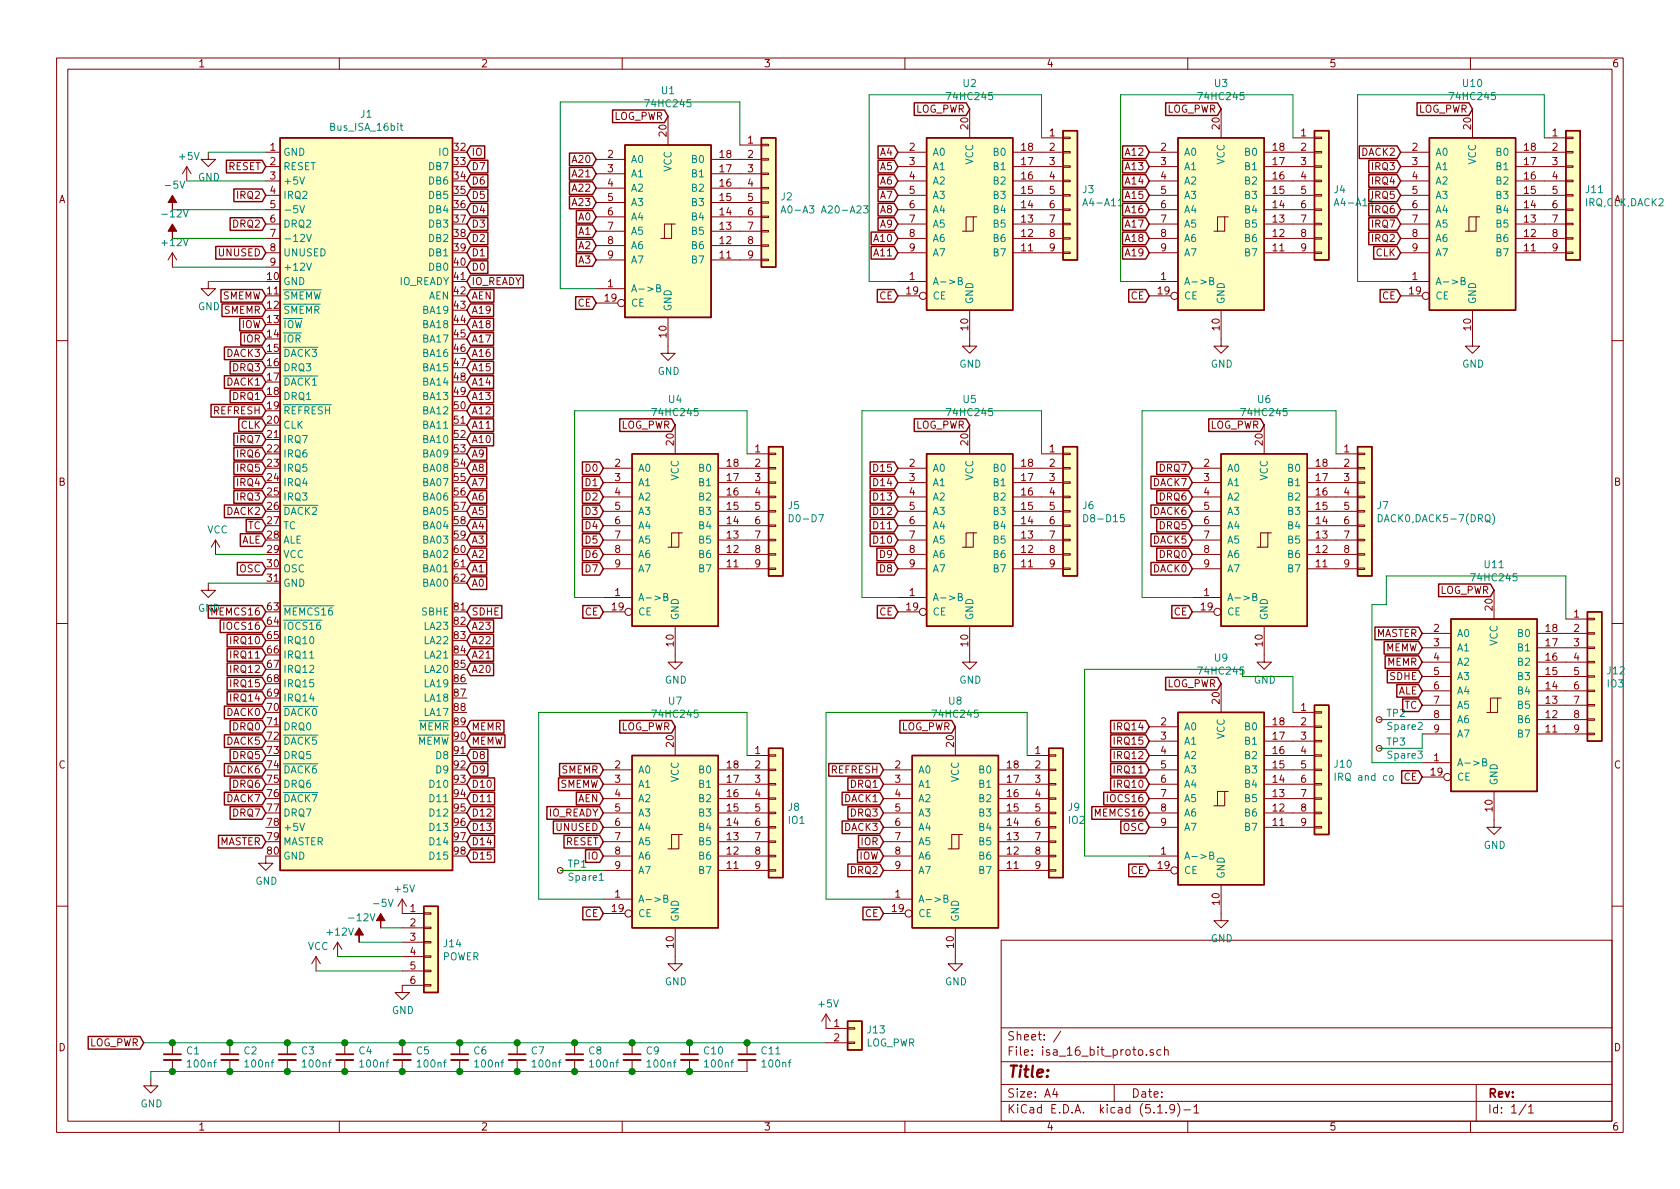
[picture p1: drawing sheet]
EESchema Schematic File Version 4
EELAYER 30 0
EELAYER END
$Descr A4 11693 8268
encoding utf-8
Sheet 1 1
Title ""
Date ""
Rev ""
Comp ""
Comment1 ""
Comment2 ""
Comment3 ""
Comment4 ""
$EndDescr
$Comp
L Connector:Bus_ISA_16bit J1
U 1 1
P 2550 3550
F 0 "J1" H 2550 6317 50  0000 C CNN
F 1 "Bus_ISA_16bit" H 2550 6226 50  0000 C CNN
F 2 "Connector_PCBEdge:BUS_AT" H 2550 3600 50  0001 C CNN
F 3 "https://en.wikipedia.org/wiki/Industry_Standard_Architecture" H 2550 3600 50  0001 C CNN
	1    2550 3550
	1    0    0    -1  
$EndComp
$Comp
L 74xx:74HC245 U1
U 1 1
P 4650 1600
F 0 "U1" H 4650 2581 50  0000 C CNN
F 1 "74HC245" H 4650 2490 50  0000 C CNN
F 2 "Package_DIP:DIP-20_W7.62mm_Socket" H 4650 1600 50  0001 C CNN
F 3 "http://www.ti.com/lit/gpn/sn74HC245" H 4650 1600 50  0001 C CNN
	1    4650 1600
	1    0    0    -1  
$EndComp
Text GLabel 3250 4050 2    50   Input ~ 0
A0
Text GLabel 3250 3950 2    50   Input ~ 0
A1
Text GLabel 3250 3850 2    50   Input ~ 0
A2
Text GLabel 3250 3750 2    50   Input ~ 0
A3
Text GLabel 3250 3650 2    50   Input ~ 0
A4
Text GLabel 3250 3550 2    50   Input ~ 0
A5
Text GLabel 3250 3450 2    50   Input ~ 0
A6
Text GLabel 3250 3350 2    50   Input ~ 0
A7
Text GLabel 3250 3250 2    50   Input ~ 0
A8
Text GLabel 3250 3150 2    50   Input ~ 0
A9
Text GLabel 3250 3050 2    50   Input ~ 0
A10
Text GLabel 3250 2950 2    50   Input ~ 0
A11
Text GLabel 3250 2850 2    50   Input ~ 0
A12
Text GLabel 3250 2750 2    50   Input ~ 0
A13
Text GLabel 3250 2650 2    50   Input ~ 0
A14
Text GLabel 3250 2550 2    50   Input ~ 0
A15
Text GLabel 3250 2450 2    50   Input ~ 0
A16
Text GLabel 3250 2350 2    50   Input ~ 0
A17
Text GLabel 3250 2250 2    50   Input ~ 0
A18
Text GLabel 3250 2150 2    50   Input ~ 0
A19
Text GLabel 3250 4650 2    50   Input ~ 0
A20
Text GLabel 3250 4550 2    50   Input ~ 0
A21
Text GLabel 3250 4450 2    50   Input ~ 0
A22
Text GLabel 3250 4350 2    50   Input ~ 0
A23
Text GLabel 4150 1500 0    50   Input ~ 0
A0
Text GLabel 4150 1600 0    50   Input ~ 0
A1
Text GLabel 4150 1700 0    50   Input ~ 0
A2
Text GLabel 4150 1800 0    50   Input ~ 0
A3
Text GLabel 6250 1050 0    50   Input ~ 0
A4
Text GLabel 6250 1150 0    50   Input ~ 0
A5
Text GLabel 6250 1250 0    50   Input ~ 0
A6
Text GLabel 6250 1350 0    50   Input ~ 0
A7
Text GLabel 6250 1450 0    50   Input ~ 0
A8
Text GLabel 6250 1550 0    50   Input ~ 0
A9
Text GLabel 6250 1650 0    50   Input ~ 0
A10
Text GLabel 6250 1750 0    50   Input ~ 0
A11
Text GLabel 8000 1050 0    50   Input ~ 0
A12
Text GLabel 8000 1150 0    50   Input ~ 0
A13
Text GLabel 8000 1250 0    50   Input ~ 0
A14
Text GLabel 8000 1350 0    50   Input ~ 0
A15
Text GLabel 8000 1450 0    50   Input ~ 0
A16
Text GLabel 8000 1550 0    50   Input ~ 0
A17
Text GLabel 8000 1650 0    50   Input ~ 0
A18
Text GLabel 8000 1750 0    50   Input ~ 0
A19
Text GLabel 4150 1100 0    50   Input ~ 0
A20
Text GLabel 4150 1200 0    50   Input ~ 0
A21
Text GLabel 4150 1300 0    50   Input ~ 0
A22
Text GLabel 4150 1400 0    50   Input ~ 0
A23
$Comp
L power:GND #PWR0101
U 1 1
P 1850 5950
F 0 "#PWR0101" H 1850 5700 50  0001 C CNN
F 1 "GND" H 1855 5777 50  0000 C CNN
F 2 "" H 1850 5950 50  0001 C CNN
F 3 "" H 1850 5950 50  0001 C CNN
	1    1850 5950
	1    0    0    -1  
$EndComp
$Comp
L power:GND #PWR0102
U 1 1
P 1450 4050
F 0 "#PWR0102" H 1450 3800 50  0001 C CNN
F 1 "GND" H 1455 3877 50  0000 C CNN
F 2 "" H 1450 4050 50  0001 C CNN
F 3 "" H 1450 4050 50  0001 C CNN
	1    1450 4050
	1    0    0    -1  
$EndComp
Wire Wire Line
	1850 4050 1450 4050
$Comp
L power:GND #PWR0103
U 1 1
P 1450 1050
F 0 "#PWR0103" H 1450 800 50  0001 C CNN
F 1 "GND" H 1455 877 50  0000 C CNN
F 2 "" H 1450 1050 50  0001 C CNN
F 3 "" H 1450 1050 50  0001 C CNN
	1    1450 1050
	1    0    0    -1  
$EndComp
Wire Wire Line
	1850 1050 1450 1050
$Comp
L power:GND #PWR0104
U 1 1
P 1450 1950
F 0 "#PWR0104" H 1450 1700 50  0001 C CNN
F 1 "GND" H 1455 1777 50  0000 C CNN
F 2 "" H 1450 1950 50  0001 C CNN
F 3 "" H 1450 1950 50  0001 C CNN
	1    1450 1950
	1    0    0    -1  
$EndComp
Wire Wire Line
	1850 1950 1450 1950
$Comp
L power:+5V #PWR0105
U 1 1
P 1300 1250
F 0 "#PWR0105" H 1300 1100 50  0001 C CNN
F 1 "+5V" H 1315 1423 50  0000 C CNN
F 2 "" H 1300 1250 50  0001 C CNN
F 3 "" H 1300 1250 50  0001 C CNN
	1    1300 1250
	1    0    0    -1  
$EndComp
Wire Wire Line
	1850 1250 1300 1250
$Comp
L power:-5V #PWR0106
U 1 1
P 1200 1450
F 0 "#PWR0106" H 1200 1550 50  0001 C CNN
F 1 "-5V" H 1215 1623 50  0000 C CNN
F 2 "" H 1200 1450 50  0001 C CNN
F 3 "" H 1200 1450 50  0001 C CNN
	1    1200 1450
	1    0    0    -1  
$EndComp
Wire Wire Line
	1850 1450 1200 1450
Wire Wire Line
	1850 1650 1200 1650
$Comp
L power:+12V #PWR0108
U 1 1
P 1200 1850
F 0 "#PWR0108" H 1200 1700 50  0001 C CNN
F 1 "+12V" H 1215 2023 50  0000 C CNN
F 2 "" H 1200 1850 50  0001 C CNN
F 3 "" H 1200 1850 50  0001 C CNN
	1    1200 1850
	1    0    0    -1  
$EndComp
Wire Wire Line
	1850 1850 1200 1850
$Comp
L power:GND #PWR0110
U 1 1
P 4650 2400
F 0 "#PWR0110" H 4650 2150 50  0001 C CNN
F 1 "GND" H 4655 2227 50  0000 C CNN
F 2 "" H 4650 2400 50  0001 C CNN
F 3 "" H 4650 2400 50  0001 C CNN
	1    4650 2400
	1    0    0    -1  
$EndComp
$Comp
L 74xx:74HC245 U2
U 1 1
P 6750 1550
F 0 "U2" H 6750 2531 50  0000 C CNN
F 1 "74HC245" H 6750 2440 50  0000 C CNN
F 2 "Package_DIP:DIP-20_W7.62mm_Socket" H 6750 1550 50  0001 C CNN
F 3 "http://www.ti.com/lit/gpn/sn74HC245" H 6750 1550 50  0001 C CNN
	1    6750 1550
	1    0    0    -1  
$EndComp
$Comp
L power:GND #PWR0111
U 1 1
P 6750 2350
F 0 "#PWR0111" H 6750 2100 50  0001 C CNN
F 1 "GND" H 6755 2177 50  0000 C CNN
F 2 "" H 6750 2350 50  0001 C CNN
F 3 "" H 6750 2350 50  0001 C CNN
	1    6750 2350
	1    0    0    -1  
$EndComp
$Comp
L 74xx:74HC245 U3
U 1 1
P 8500 1550
F 0 "U3" H 8500 2531 50  0000 C CNN
F 1 "74HC245" H 8500 2440 50  0000 C CNN
F 2 "Package_DIP:DIP-20_W7.62mm_Socket" H 8500 1550 50  0001 C CNN
F 3 "http://www.ti.com/lit/gpn/sn74HC245" H 8500 1550 50  0001 C CNN
	1    8500 1550
	1    0    0    -1  
$EndComp
$Comp
L power:GND #PWR0112
U 1 1
P 8500 2350
F 0 "#PWR0112" H 8500 2100 50  0001 C CNN
F 1 "GND" H 8505 2177 50  0000 C CNN
F 2 "" H 8500 2350 50  0001 C CNN
F 3 "" H 8500 2350 50  0001 C CNN
	1    8500 2350
	1    0    0    -1  
$EndComp
$Comp
L Connector_Generic:Conn_01x09 J2
U 1 1
P 5350 1400
F 0 "J2" H 5430 1442 50  0000 L CNN
F 1 "A0-A3 A20-A23" H 5430 1351 50  0000 L CNN
F 2 "Connector_PinHeader_2.54mm:PinHeader_1x09_P2.54mm_Vertical" H 5350 1400 50  0001 C CNN
F 3 "~" H 5350 1400 50  0001 C CNN
	1    5350 1400
	1    0    0    -1  
$EndComp
Text GLabel 3250 1850 2    50   Input ~ 0
D0
Text GLabel 3250 1750 2    50   Input ~ 0
D1
Text GLabel 3250 1650 2    50   Input ~ 0
D2
$Comp
L Connector_Generic:Conn_01x09 J3
U 1 1
P 7450 1350
F 0 "J3" H 7530 1392 50  0000 L CNN
F 1 "A4-A11" H 7530 1301 50  0000 L CNN
F 2 "Connector_PinHeader_2.54mm:PinHeader_1x09_P2.54mm_Vertical" H 7450 1350 50  0001 C CNN
F 3 "~" H 7450 1350 50  0001 C CNN
	1    7450 1350
	1    0    0    -1  
$EndComp
$Comp
L Connector_Generic:Conn_01x09 J4
U 1 1
P 9200 1350
F 0 "J4" H 9280 1392 50  0000 L CNN
F 1 "A4-A11" H 9280 1301 50  0000 L CNN
F 2 "Connector_PinHeader_2.54mm:PinHeader_1x09_P2.54mm_Vertical" H 9200 1350 50  0001 C CNN
F 3 "~" H 9200 1350 50  0001 C CNN
	1    9200 1350
	1    0    0    -1  
$EndComp
Text GLabel 3250 1550 2    50   Input ~ 0
D3
Text GLabel 3250 1450 2    50   Input ~ 0
D4
Text GLabel 3250 1350 2    50   Input ~ 0
D5
Text GLabel 3250 1250 2    50   Input ~ 0
D6
Text GLabel 3250 1150 2    50   Input ~ 0
D7
Text GLabel 4200 3250 0    50   Input ~ 0
D0
Text GLabel 4200 3350 0    50   Input ~ 0
D1
Text GLabel 4200 3450 0    50   Input ~ 0
D2
Text GLabel 4200 3550 0    50   Input ~ 0
D3
Text GLabel 4200 3650 0    50   Input ~ 0
D4
Text GLabel 4200 3750 0    50   Input ~ 0
D5
Text GLabel 4200 3850 0    50   Input ~ 0
D6
Text GLabel 4200 3950 0    50   Input ~ 0
D7
$Comp
L 74xx:74HC245 U4
U 1 1
P 4700 3750
F 0 "U4" H 4700 4731 50  0000 C CNN
F 1 "74HC245" H 4700 4640 50  0000 C CNN
F 2 "Package_DIP:DIP-20_W7.62mm_Socket" H 4700 3750 50  0001 C CNN
F 3 "http://www.ti.com/lit/gpn/sn74HC245" H 4700 3750 50  0001 C CNN
	1    4700 3750
	1    0    0    -1  
$EndComp
$Comp
L power:GND #PWR0113
U 1 1
P 4700 4550
F 0 "#PWR0113" H 4700 4300 50  0001 C CNN
F 1 "GND" H 4705 4377 50  0000 C CNN
F 2 "" H 4700 4550 50  0001 C CNN
F 3 "" H 4700 4550 50  0001 C CNN
	1    4700 4550
	1    0    0    -1  
$EndComp
$Comp
L Connector_Generic:Conn_01x09 J5
U 1 1
P 5400 3550
F 0 "J5" H 5480 3592 50  0000 L CNN
F 1 "D0-D7" H 5480 3501 50  0000 L CNN
F 2 "Connector_PinHeader_2.54mm:PinHeader_1x09_P2.54mm_Vertical" H 5400 3550 50  0001 C CNN
F 3 "~" H 5400 3550 50  0001 C CNN
	1    5400 3550
	1    0    0    -1  
$EndComp
$Comp
L 74xx:74HC245 U5
U 1 1
P 6750 3750
F 0 "U5" H 6750 4731 50  0000 C CNN
F 1 "74HC245" H 6750 4640 50  0000 C CNN
F 2 "Package_DIP:DIP-20_W7.62mm_Socket" H 6750 3750 50  0001 C CNN
F 3 "http://www.ti.com/lit/gpn/sn74HC245" H 6750 3750 50  0001 C CNN
	1    6750 3750
	1    0    0    -1  
$EndComp
$Comp
L power:GND #PWR0114
U 1 1
P 6750 4550
F 0 "#PWR0114" H 6750 4300 50  0001 C CNN
F 1 "GND" H 6755 4377 50  0000 C CNN
F 2 "" H 6750 4550 50  0001 C CNN
F 3 "" H 6750 4550 50  0001 C CNN
	1    6750 4550
	1    0    0    -1  
$EndComp
$Comp
L Connector_Generic:Conn_01x09 J6
U 1 1
P 7450 3550
F 0 "J6" H 7530 3592 50  0000 L CNN
F 1 "D8-D15" H 7530 3501 50  0000 L CNN
F 2 "Connector_PinHeader_2.54mm:PinHeader_1x09_P2.54mm_Vertical" H 7450 3550 50  0001 C CNN
F 3 "~" H 7450 3550 50  0001 C CNN
	1    7450 3550
	1    0    0    -1  
$EndComp
Text GLabel 3250 5250 2    50   Input ~ 0
D8
Text GLabel 3250 5350 2    50   Input ~ 0
D9
Text GLabel 3250 5450 2    50   Input ~ 0
D10
Text GLabel 3250 5550 2    50   Input ~ 0
D11
Text GLabel 3250 5650 2    50   Input ~ 0
D12
Text GLabel 3250 5750 2    50   Input ~ 0
D13
Text GLabel 3250 5850 2    50   Input ~ 0
D14
Text GLabel 3250 5950 2    50   Input ~ 0
D15
Text GLabel 6250 3950 0    50   Input ~ 0
D8
Text GLabel 6250 3850 0    50   Input ~ 0
D9
Text GLabel 6250 3750 0    50   Input ~ 0
D10
Text GLabel 6250 3650 0    50   Input ~ 0
D11
Text GLabel 6250 3550 0    50   Input ~ 0
D12
Text GLabel 6250 3450 0    50   Input ~ 0
D13
Text GLabel 6250 3350 0    50   Input ~ 0
D14
Text GLabel 6250 3250 0    50   Input ~ 0
D15
Text GLabel 9750 1650 0    50   Input ~ 0
IRQ2
Text GLabel 1850 1350 0    50   Input ~ 0
IRQ2
Text GLabel 6150 6050 0    50   Input ~ 0
DRQ2
Text GLabel 1850 1550 0    50   Input ~ 0
DRQ2
Text GLabel 1850 2550 0    50   Input ~ 0
DRQ3
Text GLabel 6150 5650 0    50   Input ~ 0
DRQ3
Text GLabel 1850 2750 0    50   Input ~ 0
DRQ1
Text GLabel 6150 5450 0    50   Input ~ 0
DRQ1
Text GLabel 1850 3050 0    50   Input ~ 0
IRQ7
Text GLabel 9750 1550 0    50   Input ~ 0
IRQ7
Text GLabel 1850 3150 0    50   Input ~ 0
IRQ6
Text GLabel 9750 1450 0    50   Input ~ 0
IRQ6
Text GLabel 1850 3250 0    50   Input ~ 0
IRQ5
Text GLabel 9750 1350 0    50   Input ~ 0
IRQ5
Text GLabel 1850 3350 0    50   Input ~ 0
IRQ4
Text GLabel 9750 1250 0    50   Input ~ 0
IRQ4
Text GLabel 1850 3450 0    50   Input ~ 0
IRQ3
Text GLabel 9750 1150 0    50   Input ~ 0
IRQ3
Text GLabel 1850 4450 0    50   Input ~ 0
IRQ10
Text GLabel 1850 4550 0    50   Input ~ 0
IRQ11
Text GLabel 1850 4650 0    50   Input ~ 0
IRQ12
Text GLabel 1850 4750 0    50   Input ~ 0
IRQ15
Text GLabel 1850 4850 0    50   Input ~ 0
IRQ14
Text GLabel 1850 5050 0    50   Input ~ 0
DRQ0
Text GLabel 1850 5250 0    50   Input ~ 0
DRQ5
Text GLabel 1850 5450 0    50   Input ~ 0
DRQ6
Text GLabel 1850 5650 0    50   Input ~ 0
DRQ7
Text GLabel 8300 3850 0    50   Input ~ 0
DRQ0
Text GLabel 8300 3650 0    50   Input ~ 0
DRQ5
Text GLabel 8300 3450 0    50   Input ~ 0
DRQ6
Text GLabel 8300 3250 0    50   Input ~ 0
DRQ7
Text GLabel 1850 4950 0    50   Input ~ 0
DACK0
Text GLabel 8300 3950 0    50   Input ~ 0
DACK0
Text GLabel 1850 5150 0    50   Input ~ 0
DACK5
Text GLabel 8300 3750 0    50   Input ~ 0
DACK5
Text GLabel 1850 5350 0    50   Input ~ 0
DACK6
Text GLabel 8300 3550 0    50   Input ~ 0
DACK6
Text GLabel 1850 5550 0    50   Input ~ 0
DACK7
Text GLabel 8300 3350 0    50   Input ~ 0
DACK7
$Comp
L 74xx:74HC245 U6
U 1 1
P 8800 3750
F 0 "U6" H 8800 4731 50  0000 C CNN
F 1 "74HC245" H 8800 4640 50  0000 C CNN
F 2 "Package_DIP:DIP-20_W7.62mm_Socket" H 8800 3750 50  0001 C CNN
F 3 "http://www.ti.com/lit/gpn/sn74HC245" H 8800 3750 50  0001 C CNN
	1    8800 3750
	1    0    0    -1  
$EndComp
$Comp
L Connector_Generic:Conn_01x09 J7
U 1 1
P 9500 3550
F 0 "J7" H 9580 3592 50  0000 L CNN
F 1 "DACK0,DACK5-7(DRQ)" H 9580 3501 50  0000 L CNN
F 2 "Connector_PinHeader_2.54mm:PinHeader_1x09_P2.54mm_Vertical" H 9500 3550 50  0001 C CNN
F 3 "~" H 9500 3550 50  0001 C CNN
	1    9500 3550
	1    0    0    -1  
$EndComp
$Comp
L power:GND #PWR0115
U 1 1
P 8800 4550
F 0 "#PWR0115" H 8800 4300 50  0001 C CNN
F 1 "GND" H 8805 4377 50  0000 C CNN
F 2 "" H 8800 4550 50  0001 C CNN
F 3 "" H 8800 4550 50  0001 C CNN
	1    8800 4550
	1    0    0    -1  
$EndComp
Text GLabel 3250 1050 2    50   Input ~ 0
IO
Text GLabel 4200 5950 0    50   Input ~ 0
IO
Text GLabel 3250 1950 2    50   Input ~ 0
IO_READY
Text GLabel 4200 5650 0    50   Input ~ 0
IO_READY
Text GLabel 3250 2050 2    50   Input ~ 0
AEN
Text GLabel 4200 5550 0    50   Input ~ 0
AEN
Text GLabel 3250 4250 2    50   Input ~ 0
SDHE
Text GLabel 9900 4700 0    50   Input ~ 0
SDHE
Text GLabel 3250 5050 2    50   Input ~ 0
MEMR
Text GLabel 3250 5150 2    50   Input ~ 0
MEMW
Text GLabel 9900 4600 0    50   Input ~ 0
MEMR
Text GLabel 9900 4500 0    50   Input ~ 0
MEMW
Text GLabel 1850 1150 0    50   Input ~ 0
RESET
Text GLabel 4200 5850 0    50   Input ~ 0
RESET
Text GLabel 1850 1750 0    50   Input ~ 0
UNUSED
Text GLabel 4200 5750 0    50   Input ~ 0
UNUSED
Text GLabel 4200 5450 0    50   Input ~ 0
SMEMW
Text GLabel 1850 2050 0    50   Input ~ 0
SMEMW
Text GLabel 1850 2150 0    50   Input ~ 0
SMEMR
Text GLabel 4200 5350 0    50   Input ~ 0
SMEMR
Text GLabel 1850 2450 0    50   Input ~ 0
DACK3
Text GLabel 6150 5750 0    50   Input ~ 0
DACK3
Text GLabel 1850 2650 0    50   Input ~ 0
DACK1
Text GLabel 6150 5550 0    50   Input ~ 0
DACK1
$Comp
L 74xx:74HC245 U7
U 1 1
P 4700 5850
F 0 "U7" H 4700 6831 50  0000 C CNN
F 1 "74HC245" H 4700 6740 50  0000 C CNN
F 2 "Package_DIP:DIP-20_W7.62mm_Socket" H 4700 5850 50  0001 C CNN
F 3 "http://www.ti.com/lit/gpn/sn74HC245" H 4700 5850 50  0001 C CNN
	1    4700 5850
	1    0    0    -1  
$EndComp
$Comp
L power:GND #PWR0116
U 1 1
P 4700 6650
F 0 "#PWR0116" H 4700 6400 50  0001 C CNN
F 1 "GND" H 4705 6477 50  0000 C CNN
F 2 "" H 4700 6650 50  0001 C CNN
F 3 "" H 4700 6650 50  0001 C CNN
	1    4700 6650
	1    0    0    -1  
$EndComp
$Comp
L Connector_Generic:Conn_01x09 J8
U 1 1
P 5400 5650
F 0 "J8" H 5480 5692 50  0000 L CNN
F 1 "IO1" H 5480 5601 50  0000 L CNN
F 2 "Connector_PinHeader_2.54mm:PinHeader_1x09_P2.54mm_Vertical" H 5400 5650 50  0001 C CNN
F 3 "~" H 5400 5650 50  0001 C CNN
	1    5400 5650
	1    0    0    -1  
$EndComp
Text GLabel 1850 4250 0    50   Input ~ 0
MEMCS16
Text GLabel 1850 4350 0    50   Input ~ 0
IOCS16
Text GLabel 1850 2250 0    50   Input ~ 0
IOW
Text GLabel 1850 2350 0    50   Input ~ 0
IOR
Text GLabel 6150 5950 0    50   Input ~ 0
IOW
Text GLabel 6150 5850 0    50   Input ~ 0
IOR
Text GLabel 1850 2850 0    50   Input ~ 0
REFRESH
Text GLabel 6150 5350 0    50   Input ~ 0
REFRESH
$Comp
L 74xx:74HC245 U8
U 1 1
P 6650 5850
F 0 "U8" H 6650 6831 50  0000 C CNN
F 1 "74HC245" H 6650 6740 50  0000 C CNN
F 2 "Package_DIP:DIP-20_W7.62mm_Socket" H 6650 5850 50  0001 C CNN
F 3 "http://www.ti.com/lit/gpn/sn74HC245" H 6650 5850 50  0001 C CNN
	1    6650 5850
	1    0    0    -1  
$EndComp
$Comp
L power:GND #PWR0117
U 1 1
P 6650 6650
F 0 "#PWR0117" H 6650 6400 50  0001 C CNN
F 1 "GND" H 6655 6477 50  0000 C CNN
F 2 "" H 6650 6650 50  0001 C CNN
F 3 "" H 6650 6650 50  0001 C CNN
	1    6650 6650
	1    0    0    -1  
$EndComp
$Comp
L Connector_Generic:Conn_01x09 J9
U 1 1
P 7350 5650
F 0 "J9" H 7430 5692 50  0000 L CNN
F 1 "IO2" H 7430 5601 50  0000 L CNN
F 2 "Connector_PinHeader_2.54mm:PinHeader_1x09_P2.54mm_Vertical" H 7350 5650 50  0001 C CNN
F 3 "~" H 7350 5650 50  0001 C CNN
	1    7350 5650
	1    0    0    -1  
$EndComp
$Comp
L 74xx:74HC245 U9
U 1 1
P 8500 5550
F 0 "U9" H 8500 6531 50  0000 C CNN
F 1 "74HC245" H 8500 6440 50  0000 C CNN
F 2 "Package_DIP:DIP-20_W7.62mm_Socket" H 8500 5550 50  0001 C CNN
F 3 "http://www.ti.com/lit/gpn/sn74HC245" H 8500 5550 50  0001 C CNN
	1    8500 5550
	1    0    0    -1  
$EndComp
$Comp
L power:GND #PWR0118
U 1 1
P 8500 6350
F 0 "#PWR0118" H 8500 6100 50  0001 C CNN
F 1 "GND" H 8505 6177 50  0000 C CNN
F 2 "" H 8500 6350 50  0001 C CNN
F 3 "" H 8500 6350 50  0001 C CNN
	1    8500 6350
	1    0    0    -1  
$EndComp
$Comp
L Connector_Generic:Conn_01x09 J10
U 1 1
P 9200 5350
F 0 "J10" H 9280 5392 50  0000 L CNN
F 1 "IRQ and co" H 9280 5301 50  0000 L CNN
F 2 "Connector_PinHeader_2.54mm:PinHeader_1x09_P2.54mm_Vertical" H 9200 5350 50  0001 C CNN
F 3 "~" H 9200 5350 50  0001 C CNN
	1    9200 5350
	1    0    0    -1  
$EndComp
Text GLabel 1850 3950 0    50   Input ~ 0
OSC
Text GLabel 8000 5750 0    50   Input ~ 0
OSC
Text GLabel 8000 5550 0    50   Input ~ 0
IOCS16
Text GLabel 8000 5650 0    50   Input ~ 0
MEMCS16
Text GLabel 8000 5050 0    50   Input ~ 0
IRQ14
Text GLabel 8000 5150 0    50   Input ~ 0
IRQ15
Text GLabel 8000 5250 0    50   Input ~ 0
IRQ12
Text GLabel 8000 5350 0    50   Input ~ 0
IRQ11
Text GLabel 8000 5450 0    50   Input ~ 0
IRQ10
Text GLabel 1850 2950 0    50   Input ~ 0
CLK
Text GLabel 9750 1750 0    50   Input ~ 0
CLK
Text GLabel 1850 3550 0    50   Input ~ 0
DACK2
Text GLabel 9750 1050 0    50   Input ~ 0
DACK2
$Comp
L 74xx:74HC245 U10
U 1 1
P 10250 1550
F 0 "U10" H 10250 2531 50  0000 C CNN
F 1 "74HC245" H 10250 2440 50  0000 C CNN
F 2 "Package_DIP:DIP-20_W7.62mm_Socket" H 10250 1550 50  0001 C CNN
F 3 "http://www.ti.com/lit/gpn/sn74HC245" H 10250 1550 50  0001 C CNN
	1    10250 1550
	1    0    0    -1  
$EndComp
$Comp
L power:GND #PWR0119
U 1 1
P 10250 2350
F 0 "#PWR0119" H 10250 2100 50  0001 C CNN
F 1 "GND" H 10255 2177 50  0000 C CNN
F 2 "" H 10250 2350 50  0001 C CNN
F 3 "" H 10250 2350 50  0001 C CNN
	1    10250 2350
	1    0    0    -1  
$EndComp
$Comp
L Connector_Generic:Conn_01x09 J11
U 1 1
P 10950 1350
F 0 "J11" H 11030 1392 50  0000 L CNN
F 1 "IRQ,CLK,DACK2" H 11030 1301 50  0000 L CNN
F 2 "Connector_PinHeader_2.54mm:PinHeader_1x09_P2.54mm_Vertical" H 10950 1350 50  0001 C CNN
F 3 "~" H 10950 1350 50  0001 C CNN
	1    10950 1350
	1    0    0    -1  
$EndComp
Text GLabel 1850 3650 0    50   Input ~ 0
TC
Text GLabel 9900 4900 0    50   Input ~ 0
TC
Text GLabel 1850 3750 0    50   Input ~ 0
ALE
Text GLabel 9900 4800 0    50   Input ~ 0
ALE
$Comp
L power:VCC #PWR0120
U 1 1
P 1500 3850
F 0 "#PWR0120" H 1500 3700 50  0001 C CNN
F 1 "VCC" H 1515 4023 50  0000 C CNN
F 2 "" H 1500 3850 50  0001 C CNN
F 3 "" H 1500 3850 50  0001 C CNN
	1    1500 3850
	1    0    0    -1  
$EndComp
Wire Wire Line
	1850 3850 1500 3850
Text GLabel 1850 5850 0    50   Input ~ 0
MASTER
Text GLabel 9900 4400 0    50   Input ~ 0
MASTER
$Comp
L 74xx:74HC245 U11
U 1 1
P 10400 4900
F 0 "U11" H 10400 5881 50  0000 C CNN
F 1 "74HC245" H 10400 5790 50  0000 C CNN
F 2 "Package_DIP:DIP-20_W7.62mm_Socket" H 10400 4900 50  0001 C CNN
F 3 "http://www.ti.com/lit/gpn/sn74HC245" H 10400 4900 50  0001 C CNN
	1    10400 4900
	1    0    0    -1  
$EndComp
$Comp
L Connector_Generic:Conn_01x09 J12
U 1 1
P 11100 4700
F 0 "J12" H 11180 4742 50  0000 L CNN
F 1 "IO3" H 11180 4651 50  0000 L CNN
F 2 "Connector_PinHeader_2.54mm:PinHeader_1x09_P2.54mm_Vertical" H 11100 4700 50  0001 C CNN
F 3 "~" H 11100 4700 50  0001 C CNN
	1    11100 4700
	1    0    0    -1  
$EndComp
$Comp
L power:GND #PWR0121
U 1 1
P 10400 5700
F 0 "#PWR0121" H 10400 5450 50  0001 C CNN
F 1 "GND" H 10405 5527 50  0000 C CNN
F 2 "" H 10400 5700 50  0001 C CNN
F 3 "" H 10400 5700 50  0001 C CNN
	1    10400 5700
	1    0    0    -1  
$EndComp
Text GLabel 9900 5400 0    50   Input ~ 0
CE
Text GLabel 8000 6050 0    50   Input ~ 0
CE
Text GLabel 6150 6350 0    50   Input ~ 0
CE
Text GLabel 4200 6350 0    50   Input ~ 0
CE
Text GLabel 4200 4250 0    50   Input ~ 0
CE
Text GLabel 6250 4250 0    50   Input ~ 0
CE
Text GLabel 8300 4250 0    50   Input ~ 0
CE
Text GLabel 9750 2050 0    50   Input ~ 0
CE
Text GLabel 8000 2050 0    50   Input ~ 0
CE
Text GLabel 6250 2050 0    50   Input ~ 0
CE
Text GLabel 4150 2100 0    50   Input ~ 0
CE
Text GLabel 4650 800  0    50   Input ~ 0
LOG_PWR
Text GLabel 6750 750  0    50   Input ~ 0
LOG_PWR
Text GLabel 8500 750  0    50   Input ~ 0
LOG_PWR
Text GLabel 10250 750  0    50   Input ~ 0
LOG_PWR
Text GLabel 4700 2950 0    50   Input ~ 0
LOG_PWR
Text GLabel 6750 2950 0    50   Input ~ 0
LOG_PWR
Text GLabel 8800 2950 0    50   Input ~ 0
LOG_PWR
Text GLabel 10400 4100 0    50   Input ~ 0
LOG_PWR
Text GLabel 4700 5050 0    50   Input ~ 0
LOG_PWR
Text GLabel 6650 5050 0    50   Input ~ 0
LOG_PWR
Text GLabel 8500 4750 0    50   Input ~ 0
LOG_PWR
Wire Wire Line
	3900 2000 3900 700 
Wire Wire Line
	3900 700  5150 700 
Wire Wire Line
	5150 700  5150 1000
Wire Wire Line
	3900 2000 4150 2000
Wire Wire Line
	6250 1950 6050 1950
Wire Wire Line
	6050 1950 6050 650 
Wire Wire Line
	6050 650  7250 650 
Wire Wire Line
	7250 650  7250 950 
Wire Wire Line
	8000 1950 7800 1950
Wire Wire Line
	7800 1950 7800 650 
Wire Wire Line
	7800 650  9000 650 
Wire Wire Line
	9000 650  9000 950 
Wire Wire Line
	9750 1950 9450 1950
Wire Wire Line
	9450 1950 9450 650 
Wire Wire Line
	9450 650  10750 650 
Wire Wire Line
	10750 650  10750 950 
Wire Wire Line
	5200 2850 4000 2850
Wire Wire Line
	4000 2850 4000 4150
Wire Wire Line
	4000 4150 4200 4150
Wire Wire Line
	5200 2850 5200 3150
Wire Wire Line
	6250 4150 6000 4150
Wire Wire Line
	6000 4150 6000 2850
Wire Wire Line
	6000 2850 7250 2850
Wire Wire Line
	7250 2850 7250 3150
Wire Wire Line
	8300 4150 7950 4150
Wire Wire Line
	7950 4150 7950 2850
Wire Wire Line
	7950 2850 9300 2850
Wire Wire Line
	9300 2850 9300 3150
Wire Wire Line
	9900 5300 9550 5300
Wire Wire Line
	9550 5300 9550 4200
Wire Wire Line
	9550 4200 9650 4200
Wire Wire Line
	9650 4200 9650 4000
Wire Wire Line
	9650 4000 10900 4000
Wire Wire Line
	10900 4000 10900 4300
Wire Wire Line
	9000 4950 9000 4700
Wire Wire Line
	9000 4700 8650 4700
Wire Wire Line
	8650 4700 8650 4650
Wire Wire Line
	8650 4650 7550 4650
Wire Wire Line
	7550 4650 7550 5950
Wire Wire Line
	7550 5950 8000 5950
Wire Wire Line
	7150 5250 7150 4950
Wire Wire Line
	7150 4950 5750 4950
Wire Wire Line
	5750 4950 5750 6250
Wire Wire Line
	5750 6250 6150 6250
Wire Wire Line
	5200 5250 5200 4950
Wire Wire Line
	5200 4950 3750 4950
Wire Wire Line
	3750 4950 3750 6250
Wire Wire Line
	3750 6250 4200 6250
$Comp
L Connector:TestPoint_Small TP1
U 1 1
P 3900 6050
F 0 "TP1" H 3948 6096 50  0000 L CNN
F 1 "Spare1" H 3948 6005 50  0000 L CNN
F 2 "TestPoint:TestPoint_Pad_D1.0mm" H 4100 6050 50  0001 C CNN
F 3 "~" H 4100 6050 50  0001 C CNN
	1    3900 6050
	1    0    0    -1  
$EndComp
Wire Wire Line
	4200 6050 3900 6050
$Comp
L Connector:TestPoint_Small TP2
U 1 1
P 9600 5000
F 0 "TP2" H 9648 5046 50  0000 L CNN
F 1 "Spare2" H 9648 4955 50  0000 L CNN
F 2 "TestPoint:TestPoint_Pad_D1.0mm" H 9800 5000 50  0001 C CNN
F 3 "~" H 9800 5000 50  0001 C CNN
	1    9600 5000
	1    0    0    -1  
$EndComp
Wire Wire Line
	9900 5000 9600 5000
$Comp
L Connector:TestPoint_Small TP3
U 1 1
P 9600 5200
F 0 "TP3" H 9648 5246 50  0000 L CNN
F 1 "Spare3" H 9648 5155 50  0000 L CNN
F 2 "TestPoint:TestPoint_Pad_D1.0mm" H 9800 5200 50  0001 C CNN
F 3 "~" H 9800 5200 50  0001 C CNN
	1    9600 5200
	1    0    0    -1  
$EndComp
Wire Wire Line
	9900 5200 9600 5200
Wire Wire Line
	9900 5100 9900 5200
$Comp
L Device:C_Small C1
U 1 1
P 1200 7350
F 0 "C1" H 1292 7396 50  0000 L CNN
F 1 "100nf" H 1292 7305 50  0000 L CNN
F 2 "Capacitor_THT:C_Disc_D6.0mm_W2.5mm_P5.00mm" H 1200 7350 50  0001 C CNN
F 3 "~" H 1200 7350 50  0001 C CNN
	1    1200 7350
	1    0    0    -1  
$EndComp
Text GLabel 1000 7250 0    50   Input ~ 0
LOG_PWR
$Comp
L power:GND #PWR0122
U 1 1
P 1050 7500
F 0 "#PWR0122" H 1050 7250 50  0001 C CNN
F 1 "GND" H 1055 7327 50  0000 C CNN
F 2 "" H 1050 7500 50  0001 C CNN
F 3 "" H 1050 7500 50  0001 C CNN
	1    1050 7500
	1    0    0    -1  
$EndComp
Wire Wire Line
	1200 7250 1000 7250
Wire Wire Line
	1050 7500 1050 7450
Wire Wire Line
	1050 7450 1200 7450
$Comp
L Device:C_Small C2
U 1 1
P 1600 7350
F 0 "C2" H 1692 7396 50  0000 L CNN
F 1 "100nf" H 1692 7305 50  0000 L CNN
F 2 "Capacitor_THT:C_Disc_D6.0mm_W2.5mm_P5.00mm" H 1600 7350 50  0001 C CNN
F 3 "~" H 1600 7350 50  0001 C CNN
	1    1600 7350
	1    0    0    -1  
$EndComp
$Comp
L Device:C_Small C3
U 1 1
P 2000 7350
F 0 "C3" H 2092 7396 50  0000 L CNN
F 1 "100nf" H 2092 7305 50  0000 L CNN
F 2 "Capacitor_THT:C_Disc_D6.0mm_W2.5mm_P5.00mm" H 2000 7350 50  0001 C CNN
F 3 "~" H 2000 7350 50  0001 C CNN
	1    2000 7350
	1    0    0    -1  
$EndComp
$Comp
L Device:C_Small C4
U 1 1
P 2400 7350
F 0 "C4" H 2492 7396 50  0000 L CNN
F 1 "100nf" H 2492 7305 50  0000 L CNN
F 2 "Capacitor_THT:C_Disc_D6.0mm_W2.5mm_P5.00mm" H 2400 7350 50  0001 C CNN
F 3 "~" H 2400 7350 50  0001 C CNN
	1    2400 7350
	1    0    0    -1  
$EndComp
$Comp
L Device:C_Small C5
U 1 1
P 2800 7350
F 0 "C5" H 2892 7396 50  0000 L CNN
F 1 "100nf" H 2892 7305 50  0000 L CNN
F 2 "Capacitor_THT:C_Disc_D6.0mm_W2.5mm_P5.00mm" H 2800 7350 50  0001 C CNN
F 3 "~" H 2800 7350 50  0001 C CNN
	1    2800 7350
	1    0    0    -1  
$EndComp
$Comp
L Device:C_Small C6
U 1 1
P 3200 7350
F 0 "C6" H 3292 7396 50  0000 L CNN
F 1 "100nf" H 3292 7305 50  0000 L CNN
F 2 "Capacitor_THT:C_Disc_D6.0mm_W2.5mm_P5.00mm" H 3200 7350 50  0001 C CNN
F 3 "~" H 3200 7350 50  0001 C CNN
	1    3200 7350
	1    0    0    -1  
$EndComp
Wire Wire Line
	1200 7450 1600 7450
Connection ~ 1200 7450
Connection ~ 1600 7450
Wire Wire Line
	1600 7450 2000 7450
Connection ~ 2000 7450
Wire Wire Line
	2000 7450 2400 7450
Connection ~ 2400 7450
Wire Wire Line
	2400 7450 2800 7450
Connection ~ 2800 7450
Wire Wire Line
	2800 7450 3200 7450
Wire Wire Line
	1200 7250 1600 7250
Connection ~ 1200 7250
Connection ~ 1600 7250
Wire Wire Line
	1600 7250 2000 7250
Connection ~ 2000 7250
Wire Wire Line
	2000 7250 2400 7250
Connection ~ 2400 7250
Wire Wire Line
	2400 7250 2800 7250
Connection ~ 2800 7250
Wire Wire Line
	2800 7250 3200 7250
$Comp
L Device:C_Small C7
U 1 1
P 3600 7350
F 0 "C7" H 3692 7396 50  0000 L CNN
F 1 "100nf" H 3692 7305 50  0000 L CNN
F 2 "Capacitor_THT:C_Disc_D6.0mm_W2.5mm_P5.00mm" H 3600 7350 50  0001 C CNN
F 3 "~" H 3600 7350 50  0001 C CNN
	1    3600 7350
	1    0    0    -1  
$EndComp
$Comp
L Device:C_Small C8
U 1 1
P 4000 7350
F 0 "C8" H 4092 7396 50  0000 L CNN
F 1 "100nf" H 4092 7305 50  0000 L CNN
F 2 "Capacitor_THT:C_Disc_D6.0mm_W2.5mm_P5.00mm" H 4000 7350 50  0001 C CNN
F 3 "~" H 4000 7350 50  0001 C CNN
	1    4000 7350
	1    0    0    -1  
$EndComp
$Comp
L Device:C_Small C9
U 1 1
P 4400 7350
F 0 "C9" H 4492 7396 50  0000 L CNN
F 1 "100nf" H 4492 7305 50  0000 L CNN
F 2 "Capacitor_THT:C_Disc_D6.0mm_W2.5mm_P5.00mm" H 4400 7350 50  0001 C CNN
F 3 "~" H 4400 7350 50  0001 C CNN
	1    4400 7350
	1    0    0    -1  
$EndComp
$Comp
L Device:C_Small C10
U 1 1
P 4800 7350
F 0 "C10" H 4892 7396 50  0000 L CNN
F 1 "100nf" H 4892 7305 50  0000 L CNN
F 2 "Capacitor_THT:C_Disc_D6.0mm_W2.5mm_P5.00mm" H 4800 7350 50  0001 C CNN
F 3 "~" H 4800 7350 50  0001 C CNN
	1    4800 7350
	1    0    0    -1  
$EndComp
$Comp
L Device:C_Small C11
U 1 1
P 5200 7350
F 0 "C11" H 5292 7396 50  0000 L CNN
F 1 "100nf" H 5292 7305 50  0000 L CNN
F 2 "Capacitor_THT:C_Disc_D6.0mm_W2.5mm_P5.00mm" H 5200 7350 50  0001 C CNN
F 3 "~" H 5200 7350 50  0001 C CNN
	1    5200 7350
	1    0    0    -1  
$EndComp
Wire Wire Line
	3200 7450 3600 7450
Connection ~ 3200 7450
Connection ~ 3600 7450
Wire Wire Line
	3600 7450 4000 7450
Connection ~ 4000 7450
Wire Wire Line
	4000 7450 4400 7450
Connection ~ 4400 7450
Wire Wire Line
	4400 7450 4800 7450
Connection ~ 4800 7450
Wire Wire Line
	4800 7450 5200 7450
Wire Wire Line
	5200 7250 4800 7250
Connection ~ 3200 7250
Connection ~ 3600 7250
Wire Wire Line
	3600 7250 3200 7250
Connection ~ 4000 7250
Wire Wire Line
	4000 7250 3600 7250
Connection ~ 4400 7250
Wire Wire Line
	4400 7250 4000 7250
Connection ~ 4800 7250
Wire Wire Line
	4800 7250 4400 7250
$Comp
L Connector_Generic:Conn_01x02 J13
U 1 1
P 5950 7150
F 0 "J13" H 6030 7142 50  0000 L CNN
F 1 "LOG_PWR" H 6030 7051 50  0000 L CNN
F 2 "Connector_PinHeader_2.54mm:PinHeader_1x02_P2.54mm_Vertical" H 5950 7150 50  0001 C CNN
F 3 "~" H 5950 7150 50  0001 C CNN
	1    5950 7150
	1    0    0    -1  
$EndComp
Wire Wire Line
	5200 7250 5750 7250
Connection ~ 5200 7250
$Comp
L power:+5V #PWR0123
U 1 1
P 5750 7150
F 0 "#PWR0123" H 5750 7000 50  0001 C CNN
F 1 "+5V" H 5765 7323 50  0000 C CNN
F 2 "" H 5750 7150 50  0001 C CNN
F 3 "" H 5750 7150 50  0001 C CNN
	1    5750 7150
	1    0    0    -1  
$EndComp
$Comp
L Connector_Generic:Conn_01x06 J14
U 1 1
P 3000 6550
F 0 "J14" H 3080 6542 50  0000 L CNN
F 1 "POWER" H 3080 6451 50  0000 L CNN
F 2 "Connector_PinHeader_2.54mm:PinHeader_1x06_P2.54mm_Vertical" H 3000 6550 50  0001 C CNN
F 3 "~" H 3000 6550 50  0001 C CNN
	1    3000 6550
	1    0    0    -1  
$EndComp
$Comp
L power:GND #PWR0128
U 1 1
P 2800 6850
F 0 "#PWR0128" H 2800 6600 50  0001 C CNN
F 1 "GND" H 2805 6677 50  0000 C CNN
F 2 "" H 2800 6850 50  0001 C CNN
F 3 "" H 2800 6850 50  0001 C CNN
	1    2800 6850
	1    0    0    -1  
$EndComp
$Comp
L power:+5V #PWR0129
U 1 1
P 2800 6350
F 0 "#PWR0129" H 2800 6200 50  0001 C CNN
F 1 "+5V" H 2815 6523 50  0000 C CNN
F 2 "" H 2800 6350 50  0001 C CNN
F 3 "" H 2800 6350 50  0001 C CNN
	1    2800 6350
	1    0    0    -1  
$EndComp
$Comp
L power:-5V #PWR0130
U 1 1
P 2650 6450
F 0 "#PWR0130" H 2650 6550 50  0001 C CNN
F 1 "-5V" H 2665 6623 50  0000 C CNN
F 2 "" H 2650 6450 50  0001 C CNN
F 3 "" H 2650 6450 50  0001 C CNN
	1    2650 6450
	1    0    0    -1  
$EndComp
$Comp
L power:+12V #PWR0131
U 1 1
P 2350 6650
F 0 "#PWR0131" H 2350 6500 50  0001 C CNN
F 1 "+12V" H 2365 6823 50  0000 C CNN
F 2 "" H 2350 6650 50  0001 C CNN
F 3 "" H 2350 6650 50  0001 C CNN
	1    2350 6650
	1    0    0    -1  
$EndComp
$Comp
L power:VCC #PWR0134
U 1 1
P 2200 6750
F 0 "#PWR0134" H 2200 6600 50  0001 C CNN
F 1 "VCC" H 2215 6923 50  0000 C CNN
F 2 "" H 2200 6750 50  0001 C CNN
F 3 "" H 2200 6750 50  0001 C CNN
	1    2200 6750
	1    0    0    -1  
$EndComp
Wire Wire Line
	2800 6450 2650 6450
Wire Wire Line
	2500 6550 2800 6550
Wire Wire Line
	2350 6650 2800 6650
Wire Wire Line
	2800 6750 2200 6750
$Comp
L power:-12V #PWR0107
U 1 1
P 1200 1650
F 0 "#PWR0107" H 1200 1750 50  0001 C CNN
F 1 "-12V" H 1215 1823 50  0000 C CNN
F 2 "" H 1200 1650 50  0001 C CNN
F 3 "" H 1200 1650 50  0001 C CNN
	1    1200 1650
	1    0    0    -1  
$EndComp
$Comp
L power:-12V #PWR0124
U 1 1
P 2500 6550
F 0 "#PWR0124" H 2500 6650 50  0001 C CNN
F 1 "-12V" H 2515 6723 50  0000 C CNN
F 2 "" H 2500 6550 50  0001 C CNN
F 3 "" H 2500 6550 50  0001 C CNN
	1    2500 6550
	1    0    0    -1  
$EndComp
$EndSCHEMATC
